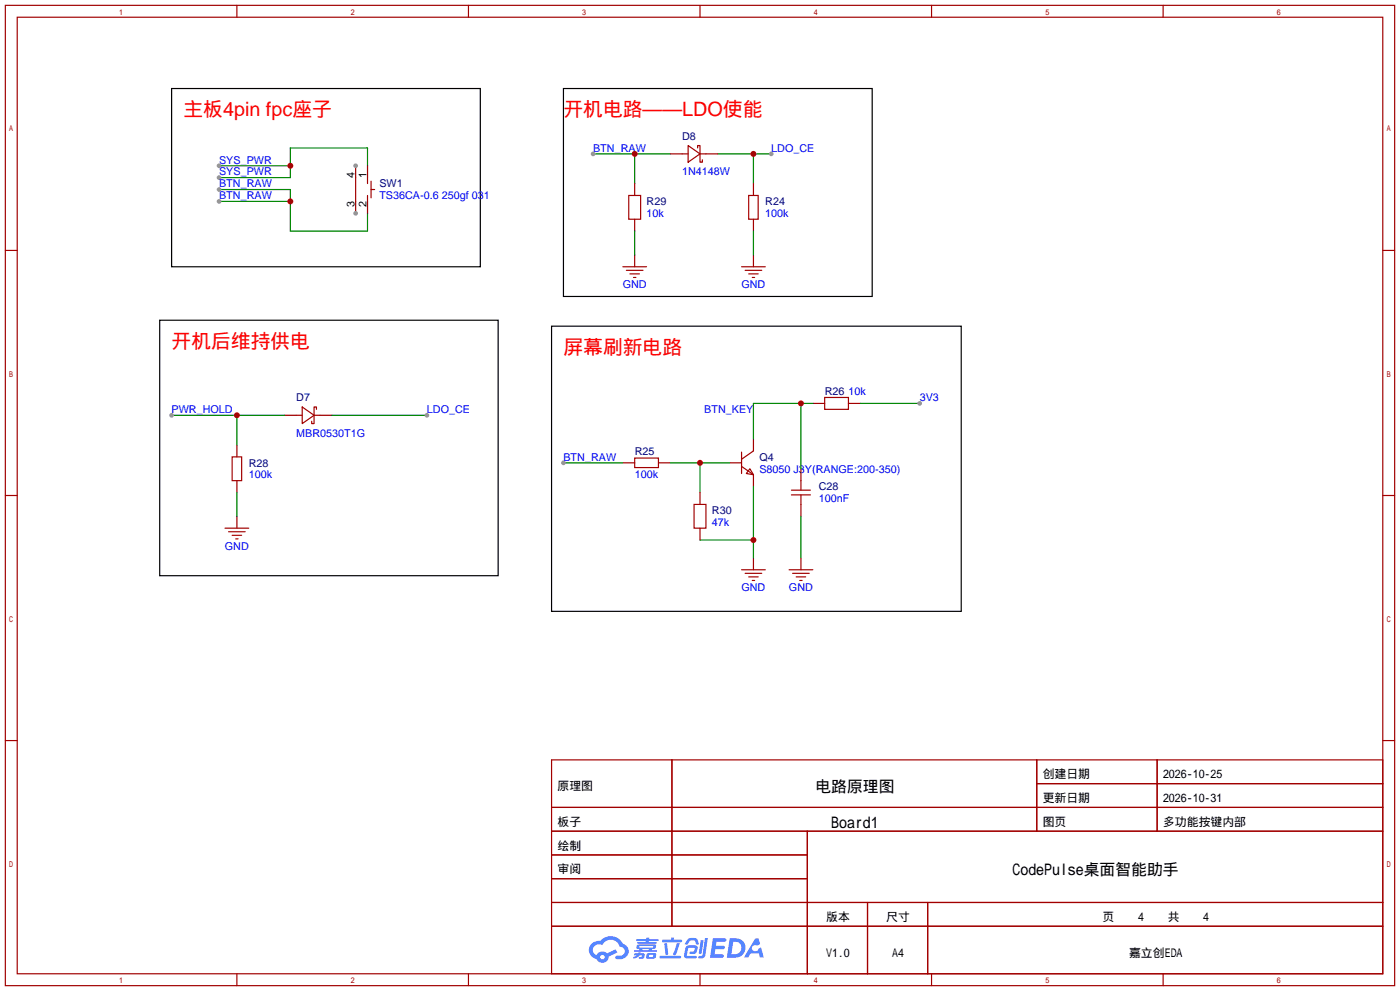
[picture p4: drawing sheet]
<svg xmlns="http://www.w3.org/2000/svg" width="299mm" height="212mm" viewBox="0 0 299 212" stroke-linecap="round" stroke-linejoin="round" font-family="sans-serif">
<g fill="none" stroke="#a10000" stroke-width=".25">
<path d="M1.1 1.1h297.2v209.6h-297.2zM3.7 3.7h292.1v204.5h-292.1zM50.7 1.1v2.6M100.2 1.1v2.6M149.7 1.1v2.6M199.3 1.1v2.6M248.8 1.1v2.6M1.1 53.5h2.6M295.8 53.5h2.5M1.1 105.9h2.6M295.8 105.9h2.5M1.1 158.3h2.6"/>
<path d="M295.8 158.3h2.5M118 162.4h177.8v45.8h-177.8zM118 172.6h177.8M118 177.7h177.8M143.7 162.4v35.6M172.7 177.7v30.5M221.8 162.4v15.3M221.8 167.5h74M247.5 162.4v15.3M118 182.8h54.7M118 192.9h177.8M118 187.8h54.7"/>
<path d="M118 198h177.8M185.6 192.9v15.3M198.4 192.9v15.3M50.7 208.2v2.5M100.2 208.2v2.5M149.7 208.2v2.5M199.3 208.2v2.5M248.8 208.2v2.5"/>
</g>
<g fill="#5487ff">
<path d="M152.5 200.6h2.2a.49 .49 0 0 1 .7 .3 .49 .49 0 0 1-.7 .4h-1.4l-.2 .9h1.6a.37 .37 0 0 1 .4 .4 .37 .37 0 0 1-.4 .3h-1.7l-.2 1.1h1.4a.48 .48 0 0 1 .7 .4l-.4 .3h-2.6z"/>
<path d="M161.5 200.6h.8l.3 1.2-.6 .3a.72 .72 0 0 0-1.1 .2 .72 .72 0 0 0 .3 1 .72 .72 0 0 0 1-.3l.1-.2 .5-.3 .6 2.2h-.8l-.3-.9h-1.8l-.5 .9h-.9z"/>
<path d="M149.9 201h.6l-.4 2.7a.31 .31 0 0 1-.3 .2 .31 .31 0 0 1-.3-.2z"/>
<path d="M150.8 200.5h.6l-.5 3.7a.97 .97 0 0 1-1.5 .5l.1-.3 .6-.1 .2-.1z"/>
<path d="M147.1 200.8l.5-.3h1.3l.3 .5 .3 .8-.6 .1-.3-.8-.8-.1-.2 .1-.6 .8h-.5z"/>
<path d="M146.8 202.4l.6-.3h1.3l.4 .2a1.51 1.51 0 0 1-.4 1.6h-1a.27 .27 0 0 1-.2-.3 .27 .27 0 0 1 .3-.2h.6l.2-.8-1.4 .1-.3 1.6h1.9a.28 .28 0 0 1 .2 .3 .28 .28 0 0 1-.3 .3h-1.9l-.4-.3-.1-.4z"/>
<path d="M141.1 204.3h4.3a.28 .28 0 0 1 .3 .3 .28 .28 0 0 1-.3 .3h-4.2l-.1-.1z"/>
<path d="M144.8 201.6h.6l-.5 1.6a1.01 1.01 0 0 1-.6 1l-.3-.2z"/>
<path d="M142.1 201.6h.6l.2 2.3-.2 .3-.4-.2z"/>
<path d="M141.7 200.9h1.8l.2-.5h.5l-.1 .5h1.5a.27 .27 0 0 1 .3 .3 .27 .27 0 0 1-.3 .2h-3.8l-.2-.1z"/>
<path d="M135.7 203.8h.8v-.2h.6l-.1 .2h.8l.1 .4-.1 .6-1.1 .1v-.3l.6-.1v-.3h-.4l-.5 .4-.8 .3-.2-.3 .8-.4h-.6z"/>
<path d="M136.1 200.7h2.1l.1-.2h.6l-.1 .2h1.9l.2 .3-.2 .2h-1.9l-.1 .2h1.6l.2 .2-.2 .1h-3.9l-.1-.3h1.8v-.2h-1.9z"/>
<path d="M156.1 200.6l-.6 4.1h1.4a2.14 2.14 0 0 0 2.6-2.1 2.14 2.14 0 0 0-2.7-2zM156.8 201.3a1.41 1.41 0 0 1 1.8 1.4 1.41 1.41 0 0 1-1.9 1.3h-.3z"/>
<path d="M136.3 202.1l-.2 .6 .6 .2 .1 .2h-1.1v.4h4.6l.2-.2-.1-.2h-1l.1-.2a.66 .66 0 0 0 .7-.2 .66 .66 0 0 0 0-.8h-3.5zM136.8 202.2l2.9 .1-.1 .3h-2.8zM137.4 202.9h1.4l-.1 .2h-1.2z"/>
<path d="M138.4 203.9l-.2 .9a2.27 2.27 0 0 0 1.8 .1l.2-.1a.84 .84 0 0 0 0-1l-1.4-.1zM138.9 204.1h.7l.1 .3-.2 .2-.7-.1z"/>
<path d="M126.6 201.7a1.91 1.91 0 0 0-.5 1.9 1.91 1.91 0 0 0 1.5 1.4 1.35 1.35 0 0 0 1.5 .8 1.35 1.35 0 0 0 1.1-1.3l1.9-.9-.4-.7-1.8 .9a1.41 1.41 0 0 0-2.3 .4 1.25 1.25 0 0 1-.6-1.8 1.25 1.25 0 0 1 1.8-.4 2.01 2.01 0 0 1 2-1.1 2.01 2.01 0 0 1 1.8 1.5 .95 .95 0 0 1 1.1 .9 .95 .95 0 0 1-1 1h-.6a.39 .39 0 0 0-.5 .3 .39 .39 0 0 0 .4 .4 1.82 1.82 0 0 0 2.1-.6 1.82 1.82 0 0 0-.1-2.2l-.8-.5a2.86 2.86 0 0 0-4.8-.6l-1.1 .2zM128.4 204.6a.5 .5 0 0 1 1 0 .5 .5 0 0 1-1 0z"/>
</g>
<path d="M156.1 98.9h2.5M161.2 93.9v2.5M161.2 101.5v2.5" fill="none" stroke="#870000" stroke-width=".25"/>
<path d="M158.6 99.7l2.6 1.8M158.6 96.6v4.6M161.2 96.4l-2.6 1.8M160.4 100.2l.8 1.3-1.6-.3z" fill="none" stroke="#a10000" stroke-width=".25"/>
<path d="M46.9 35.4h15.2M78.6 35.4v-3.8h-16.5v6.4h-15.2" fill="none" stroke="#008700" stroke-width=".25"/>
<circle cx="62.1" cy="35.4" r=".63" fill="#c00"/>
<g fill="#999">
<circle cx="46.9" cy="35.4" r=".51"/>
<circle cx="46.9" cy="38" r=".51"/>
</g>
<path d="M46.9 40.5h15.2v8.9h16.5v-3.8M46.9 43.1h15.2" fill="none" stroke="#008700" stroke-width=".25"/>
<circle cx="62.1" cy="43.1" r=".63" fill="#c00"/>
<g fill="#999">
<circle cx="46.9" cy="40.5" r=".51"/>
<circle cx="46.9" cy="43.1" r=".51"/>
</g>
<path d="M60.8 88.8h2.6M68.5 88.8h2.5" fill="none" stroke="#870000" stroke-width=".25"/>
<path d="M63.4 88.8h1.2M64.6 87l2.6 1.8-2.6 1.8zM67.2 88.8h1.3M67.7 87.5v-.5h-.5v3.6h-.5v-.6" fill="none" stroke="#a10000" stroke-width=".25"/>
<path d="M126.9 32.9h16.5M135.8 32.9v6.3" fill="none" stroke="#008700" stroke-width=".25"/>
<circle cx="135.8" cy="32.9" r=".63" fill="#c00"/>
<circle cx="126.9" cy="32.9" r=".51" fill="#999"/>
<path d="M153.5 32.9h11.5M161.2 32.9v6.3" fill="none" stroke="#008700" stroke-width=".25"/>
<circle cx="161.2" cy="32.9" r=".63" fill="#c00"/>
<circle cx="165" cy="32.9" r=".51" fill="#999"/>
<g fill="none" stroke="#a10000" stroke-width=".25">
<path d="M133.2 57h5.1M134 57.8h3.5M134.5 41.8h2.5v5.1h-2.5zM134.7 58.5h2.1M135.5 59.3h.5M158.6 57h5.1M159.4 57.8h3.5M160.1 41.8h2.1v5.1h-2.1zM160.1 58.5h2.1M160.9 59.3h.5M49.7 97.7h2v5h-2zM135.8 97.9h5v2h-5z"/>
<path d="M176.4 85h5.1v2.5h-5.1zM48.1 112.9h5.1M48.9 113.7h3.6M49.7 114.4h2M50.4 115.2h.5M169.3 105.8h4.1M169.3 104.8h4.1M171.3 102.7v2.1M171.3 105.8v2M158.6 121.8h5.1M159.4 122.6h3.5M160.1 123.3h2.1"/>
<path d="M160.9 124.1h.5M168.8 121.8h5.1M169.5 122.6h3.6M170.3 123.3h2M171.1 124.1h.5"/>
</g>
<g fill="none" stroke="#870000" stroke-width=".25">
<path d="M135.8 39.2v2.6M161.2 39.2v2.6M135.8 46.9v2.5M135.8 54.5v2.5M161.2 46.9v2.5M161.2 54.5v2.5M50.7 95.1v2.6M133.2 98.9h2.6M140.8 98.9h2.6M173.9 86.2h2.5M181.5 86.2h2.5M50.7 102.7v2.6"/>
<path d="M50.7 110.4v2.5M161.2 119.3v2.5M171.3 100.2v2.5M171.3 107.8v2.6M171.3 119.3v2.5"/>
</g>
<path d="M135.8 49.4v5.1M161.2 49.4v5.1M36.7 88.8h24.1M50.7 88.8v6.3M50.7 105.3v5.1" fill="none" stroke="#008700" stroke-width=".25"/>
<circle cx="50.7" cy="88.8" r=".63" fill="#c00"/>
<circle cx="36.7" cy="88.8" r=".51" fill="#999"/>
<path d="M71 88.8h20.3" fill="none" stroke="#008700" stroke-width=".25"/>
<circle cx="91.3" cy="88.8" r=".51" fill="#999"/>
<path d="M149.7 115.4h11.5M161.2 104v15.3" fill="none" stroke="#008700" stroke-width=".25"/>
<circle cx="161.2" cy="115.4" r=".63" fill="#c00"/>
<path d="M171.3 86.2v14M173.9 86.2h-12.7v7.7" fill="none" stroke="#008700" stroke-width=".25"/>
<circle cx="171.3" cy="86.2" r=".63" fill="#c00"/>
<path d="M120.5 98.9h12.7M171.3 110.4v8.9" fill="none" stroke="#008700" stroke-width=".25"/>
<circle cx="120.5" cy="98.9" r=".51" fill="#999"/>
<path d="M143.4 98.9h12.7M149.7 98.9v6.4" fill="none" stroke="#008700" stroke-width=".25"/>
<circle cx="149.7" cy="98.9" r=".63" fill="#c00"/>
<path d="M184 86.2h12.7" fill="none" stroke="#008700" stroke-width=".25"/>
<circle cx="196.7" cy="86.2" r=".51" fill="#999"/>
<path d="M36.7 18.9h66v38.1h-66zM120.5 18.9h66.1v44.5h-66.1zM34.2 68.5h72.4v54.6h-72.4zM118 69.7h87.6v61h-87.6z" fill="none" stroke="#000" stroke-width=".25"/>
<path d="M145.9 32.9h1.3M147.2 31.1l2.5 1.8-2.5 1.8zM149.2 31.6v-.5h.5v3.6h.5v-.5M149.7 32.9h1.3M148.5 107.8h2.5v5.1h-2.5z" fill="none" stroke="#a10000" stroke-width=".25"/>
<path d="M76.1 35.4v2.6M143.4 32.9h2.5M151 32.9h2.5M149.7 105.3v2.5M149.7 112.9v2.5" fill="none" stroke="#870000" stroke-width=".25"/>
<circle cx="76.1" cy="35.4" r=".51" fill="#999"/>
<path d="M76.1 43.1v2.5" fill="none" stroke="#870000" stroke-width=".25"/>
<circle cx="76.1" cy="45.6" r=".51" fill="#999"/>
<path d="M78.6 35.4v2.6M78.6 43.1v2.5" fill="none" stroke="#870000" stroke-width=".25"/>
<path d="M76.1 38v5.1M78.6 38v1.2M79.4 38.7v3.6M78.6 41.8v1.3M79.4 40.5h.7" fill="none" stroke="#a10000" stroke-width=".25"/>
<g font-size="4.2" fill="#f00">
<text x="39.2" y="24.8">主板4pin fpc座子</text>
<text x="120.5" y="24.8">开机电路——LDO使能</text>
<text x="36.7" y="74.4">开机后维持供电</text>
<text x="120.5" y="75.6">屏幕刷新电路</text>
</g>
<g font-size="3.4">
<text x="174.4" y="169.3">电路原理图</text>
<text x="177.8" y="177">Board1</text>
<text x="216.6" y="187.1">CodePulse桌面智能助手</text>
</g>
<g font-size="2.5">
<text x="223" y="166.4">创建日期</text>
<text x="248.8" y="166.4">2026-10-25</text>
<text x="119.3" y="168.9">原理图</text>
<text x="223" y="171.4">更新日期</text>
<text x="248.8" y="171.4">2026-10-31</text>
<text x="119.3" y="176.5">板子</text>
<text x="223" y="176.5">图页</text>
<text x="248.8" y="176.5">多功能按键内部</text>
<text x="119.3" y="181.6">绘制</text>
<text x="119.3" y="186.7">审阅</text>
<text x="176.7" y="196.8">版本</text>
<text x="189.6" y="196.8">尺寸</text>
<text x="235.8" y="196.8">页</text>
<text x="243.4" y="196.8">4</text>
<text x="249.8" y="196.8">共</text>
<text x="257.4" y="196.8">4</text>
<text x="176.7" y="204.5">V1.0</text>
<text x="190.9" y="204.5">A4</text>
<text x="241.5" y="204.5">嘉立创EDA</text>
</g>
<g font-size="2.3" fill="#000080">
<text x="145.9" y="29.9">D8</text>
<text x="81.2" y="40.1">SW1</text>
<text x="138.3" y="43.9">R29</text>
<text x="163.7" y="43.9">R24</text>
<text x="63.4" y="85.8">D7</text>
<text x="176.4" y="84.5">R26</text>
<text x="53.2" y="99.7">R28</text>
<text x="135.8" y="97.2">R25</text>
<text x="162.4" y="98.5">Q4</text>
<text x="175.1" y="104.8">C28</text>
<text x="152.3" y="109.9">R30</text>
</g>
<g font-size="2.3" fill="#00f">
<text x="46.9" y="35">SYS_PWR</text>
<text x="126.9" y="32.4">BTN_RAW</text>
<text x="165" y="32.4">LDO_CE</text>
<text x="46.9" y="37.5">SYS_PWR</text>
<text x="46.9" y="40.1">BTN_RAW</text>
<text x="145.9" y="37.5">1N4148W</text>
<text x="46.9" y="42.6">BTN_RAW</text>
<text x="81.2" y="42.6">TS36CA-0.6 250gf 031</text>
<text x="138.3" y="46.4">10k</text>
<text x="163.7" y="46.4">100k</text>
<text x="133.2" y="61.6">GND</text>
<text x="158.6" y="61.6">GND</text>
<text x="36.7" y="88.3">PWR_HOLD</text>
<text x="91.3" y="88.3">LDO_CE</text>
<text x="150.6" y="88.3">BTN_KEY</text>
<text x="181.5" y="84.5">10k</text>
<text x="196.7" y="85.8">3V3</text>
<text x="63.4" y="93.4">MBR0530T1G</text>
<text x="120.5" y="98.5">BTN_RAW</text>
<text x="162.4" y="101">S8050 J3Y(RANGE:200-350)</text>
<text x="53.2" y="102.3">100k</text>
<text x="135.8" y="102.3">100k</text>
<text x="175.1" y="107.4">100nF</text>
<text x="152.3" y="112.4">47k</text>
<text x="48.1" y="117.5">GND</text>
<text x="158.6" y="126.4">GND</text>
<text x="168.8" y="126.4">GND</text>
</g>
<g font-size="2.3">
<text x="75.8" y="38" transform="rotate(-90 75.8 38)">4</text>
<text x="78.4" y="38" transform="rotate(-90 78.4 38)">1</text>
<text x="75.8" y="44.3" transform="rotate(-90 75.8 44.3)">3</text>
<text x="78.4" y="44.3" transform="rotate(-90 78.4 44.3)">2</text>
</g>
</svg>
